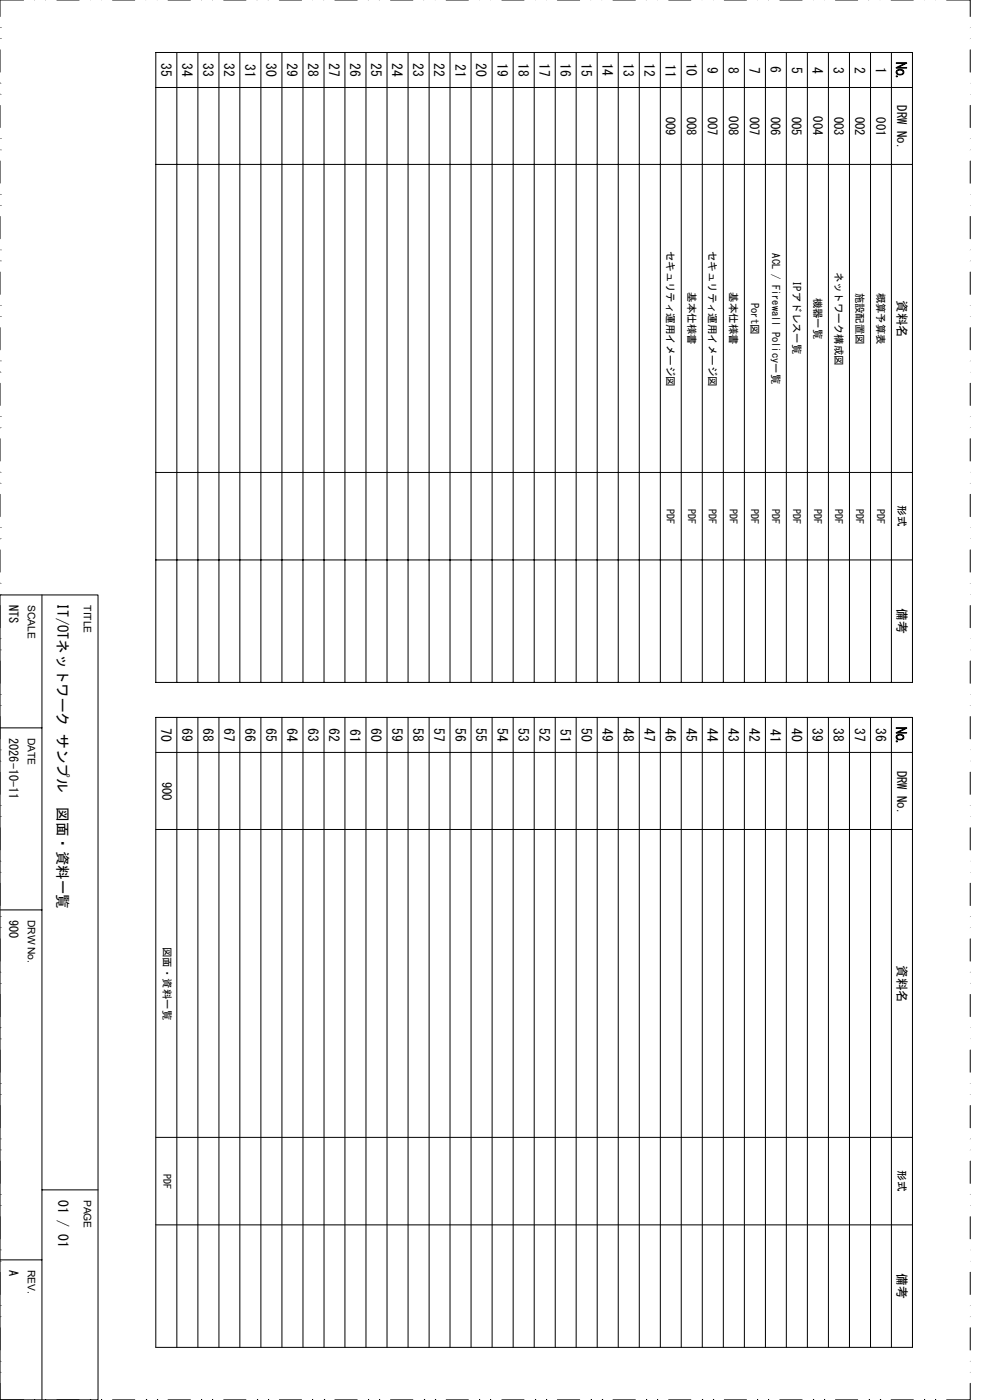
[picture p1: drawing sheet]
<svg xmlns="http://www.w3.org/2000/svg" width="297mm" height="420mm" viewBox="0 0 297 420" stroke-linecap="round" stroke-linejoin="round" font-family="sans-serif">
<g fill="none" stroke="#000" stroke-width=".3">
<path d="M0 14.9v6.7M7.1 0h-7.1v5M17.1 0h6.6M33.7 0h6.7M46.7 15.7h226.8v189h-226.8zM50.4 0h6.7M53 15.7v189M59.3 15.7v189M65.6 15.7v189M67.1 0h6.6M71.9 15.7v189M78.2 15.7v189"/>
<path d="M83.7 0h6.7M84.5 15.7v189M90.8 15.7v189M97.1 15.7v189M100.4 0h6.7M103.4 15.7v189M109.7 15.7v189M116 15.7v189M117.1 0h6.6M122.3 15.7v189M128.6 15.7v189M133.7 0h6.7"/>
<path d="M134.9 15.7v189M141.2 15.7v189M147.5 15.7v189M150.4 0h6.7M153.8 15.7v189M160.1 15.7v189M166.4 15.7v189M167 0h6.7M172.7 15.7v189M179 15.7v189M183.7 0h6.7M185.3 15.7v189"/>
<path d="M191.6 15.7v189M197.9 15.7v189M200.4 0h6.7M204.2 15.7v189M210.5 15.7v189M216.8 15.7v189M217.1 0h6.6M223.1 15.7v189M229.4 15.7v189M233.7 0h6.7M235.7 15.7v189M242 15.7v189"/>
<path d="M248.3 15.7v189M250.4 0h6.6M254.6 15.7v189M260.9 15.7v189M267.1 0h6.6M267.2 15.7v189M283.7 0h7.1v5M290.8 14.9v6.7M0 31.6v6.7M46.7 26.2h226.8M290.8 31.6v6.7M0 48.3v6.6"/>
<path d="M46.7 49.3h226.8M290.8 48.3v6.6M0 64.9v6.7M290.8 64.9v6.7M0 81.6v6.7M0 98.3v6.6M290.8 81.6v6.7M290.8 98.3v6.6M0 115v6.6M290.8 115v6.6M0 131.6v6.7M290.8 131.6v6.7"/>
<path d="M0 148.3v6.7M46.7 141.7h226.8M290.8 148.3v6.7M0 178.5h29.4v241.4h-29.4zM0 165v6.6M12.6 178.5v241.4M46.7 168h226.8M290.8 165v6.6M0 181.7v6.6M0 198.3v6.7M290.8 181.7v6.6M290.8 198.3v6.7"/>
<path d="M0 218.4h12.6M0 215v6.7M46.7 215.2h226.8v189h-226.8zM53 215.2v189M59.3 215.2v189M65.6 215.2v189M71.9 215.2v189M78.2 215.2v189M84.5 215.2v189M90.8 215.2v189M97.1 215.2v189M103.4 215.2v189"/>
<path d="M109.7 215.2v189M116 215.2v189M122.3 215.2v189M128.6 215.2v189M134.9 215.2v189M141.2 215.2v189M147.5 215.2v189M153.8 215.2v189M160.1 215.2v189M166.4 215.2v189M172.7 215.2v189M179 215.2v189"/>
<path d="M185.3 215.2v189M191.6 215.2v189M197.9 215.2v189M204.2 215.2v189M210.5 215.2v189M216.8 215.2v189M223.1 215.2v189M229.4 215.2v189M235.7 215.2v189M242 215.2v189M248.3 215.2v189M254.6 215.2v189"/>
<path d="M260.9 215.2v189M267.2 215.2v189M290.8 215v6.7M0 231.6v6.7M46.7 225.7h226.8M290.8 231.6v6.7M0 248.3v6.7M46.7 248.8h226.8M290.8 248.3v6.7M0 273h12.6M0 265v6.7M290.8 265v6.7"/>
<path d="M0 281.6v6.7M0 298.3v6.7M290.8 281.6v6.7M290.8 298.3v6.7M0 315v6.6M290.8 315v6.6M0 331.6v6.7M290.8 331.6v6.7M0 348.3v6.7M12.6 357h16.8M46.7 341.2h226.8M290.8 348.3v6.7"/>
<path d="M0 378h12.6M0 365v6.6M46.7 367.5h226.8M290.8 365v6.6M0 381.7v6.6M0 398.3v6.7M290.8 381.7v6.6M290.8 398.3v6.7M0 415v4.9h7.1M17.1 419.9h6.6M33.7 419.9h6.7M50.4 419.9h6.7"/>
<path d="M67.1 419.9h6.6M83.7 419.9h6.7M100.4 419.9h6.7M117.1 419.9h6.6M133.7 419.9h6.7M150.4 419.9h6.7M167 419.9h6.7M183.7 419.9h6.7M200.4 419.9h6.7M217.1 419.9h6.6M233.7 419.9h6.7M250.4 419.9h6.6"/>
<path d="M267.1 419.9h6.6M290.8 415v4.9h-7.1"/>
</g>
<g fill="#000" stroke="#000" stroke-width=".3">
<path d="M268.6 18.8l3.1 .2h-3.1z" fill-rule="evenodd"/>
<path d="M268.6 20.3l2.6-1.3h.5l-2.5 1.2z" fill-rule="evenodd"/>
<path d="M268.6 22.8h.3v.2h-.3z" fill-rule="evenodd"/>
<path d="M268.8 21.1l.7-.3 .9 .1 .3 .3v.5a1.04 1.04 0 0 0-1-.7 1.04 1.04 0 0 0-.9 .7l-.1 .4-.1-.5z" fill-rule="evenodd"/>
<path d="M268.8 21.7a1.06 1.06 0 0 0 .9 .6 1.06 1.06 0 0 0 1-.6v-.5a.93 .93 0 0 1-.1 1.1 .93 .93 0 0 1-1.1 .1l-.8-.3z" fill-rule="evenodd"/>
<path d="M268.6 20.3l3.1-.1v.2h-3.1z" fill-rule="evenodd"/>
<path d="M268.6 218.3h3.1v.2h-3.1z" fill-rule="evenodd"/>
<path d="M268.6 219.8l2.6-1.3h.5l-2.5 1.3z" fill-rule="evenodd"/>
<path d="M268.6 219.8h3.1v.1z" fill-rule="evenodd"/>
<path d="M268.6 222.2h.3v.3h-.3z" fill-rule="evenodd"/>
<path d="M268.8 220.6l.5-.3 1 .1 .4 .2v.5a1.06 1.06 0 0 0-1-.6 1.06 1.06 0 0 0-.9 .6l-.1 .5-.1-.5z" fill-rule="evenodd"/>
<path d="M268.8 221.1a1.06 1.06 0 0 0 .9 .7 1.06 1.06 0 0 0 1-.7v-.5a.97 .97 0 0 1-.2 1.2 .97 .97 0 0 1-1.2 .1l-.6-.3z" fill-rule="evenodd"/>
</g>
<text font-size="4.4" x="17.3" y="180.9" transform="rotate(90 17.3 180.9)">IT/OTネットワーク サンプル　図面・資料一覧</text>
<g font-size="4.1">
<text x="48.3" y="19" transform="rotate(90 48.3 19)">35</text>
<text x="54.6" y="18.9" transform="rotate(90 54.6 18.9)">34</text>
<text x="60.9" y="19" transform="rotate(90 60.9 19)">33</text>
<text x="67.2" y="19" transform="rotate(90 67.2 19)">32</text>
<text x="73.5" y="19.3" transform="rotate(90 73.5 19.3)">31</text>
<text x="79.8" y="18.9" transform="rotate(90 79.8 18.9)">30</text>
<text x="86.1" y="19" transform="rotate(90 86.1 19)">29</text>
<text x="92.4" y="18.9" transform="rotate(90 92.4 18.9)">28</text>
<text x="98.7" y="19" transform="rotate(90 98.7 19)">27</text>
<text x="105" y="19" transform="rotate(90 105 19)">26</text>
<text x="111.3" y="19" transform="rotate(90 111.3 19)">25</text>
<text x="117.6" y="18.9" transform="rotate(90 117.6 18.9)">24</text>
<text x="123.9" y="19" transform="rotate(90 123.9 19)">23</text>
<text x="130.2" y="19" transform="rotate(90 130.2 19)">22</text>
<text x="136.5" y="19.2" transform="rotate(90 136.5 19.2)">21</text>
<text x="142.7" y="18.9" transform="rotate(90 142.7 18.9)">20</text>
<text x="149.1" y="18.8" transform="rotate(90 149.1 18.8)">19</text>
<text x="155.4" y="18.8" transform="rotate(90 155.4 18.8)">18</text>
<text x="161.7" y="18.9" transform="rotate(90 161.7 18.9)">17</text>
<text x="168" y="18.8" transform="rotate(90 168 18.8)">16</text>
<text x="174.3" y="18.8" transform="rotate(90 174.3 18.8)">15</text>
<text x="180.6" y="18.8" transform="rotate(90 180.6 18.8)">14</text>
<text x="186.9" y="18.8" transform="rotate(90 186.9 18.8)">13</text>
<text x="193.2" y="18.8" transform="rotate(90 193.2 18.8)">12</text>
<text x="199.5" y="19.1" transform="rotate(90 199.5 19.1)">11</text>
<text x="205.8" y="18.8" transform="rotate(90 205.8 18.8)">10</text>
<text x="212.1" y="20" transform="rotate(90 212.1 20)">9</text>
<text x="218.4" y="20" transform="rotate(90 218.4 20)">8</text>
<text x="224.7" y="20" transform="rotate(90 224.7 20)">7</text>
<text x="231" y="19.9" transform="rotate(90 231 19.9)">6</text>
<text x="237.3" y="20" transform="rotate(90 237.3 20)">5</text>
<text x="243.5" y="20" transform="rotate(90 243.5 20)">4</text>
<text x="249.8" y="20" transform="rotate(90 249.8 20)">3</text>
<text x="256.2" y="20" transform="rotate(90 256.2 20)">2</text>
<text x="262.5" y="20.1" transform="rotate(90 262.5 20.1)">1</text>
<text x="48.3" y="218.4" transform="rotate(90 48.3 218.4)">70</text>
<text x="54.6" y="218.4" transform="rotate(90 54.6 218.4)">69</text>
<text x="60.9" y="218.4" transform="rotate(90 60.9 218.4)">68</text>
<text x="67.2" y="218.4" transform="rotate(90 67.2 218.4)">67</text>
<text x="73.5" y="218.4" transform="rotate(90 73.5 218.4)">66</text>
<text x="79.8" y="218.4" transform="rotate(90 79.8 218.4)">65</text>
<text x="86.1" y="218.4" transform="rotate(90 86.1 218.4)">64</text>
<text x="92.4" y="218.4" transform="rotate(90 92.4 218.4)">63</text>
<text x="98.7" y="218.4" transform="rotate(90 98.7 218.4)">62</text>
<text x="105" y="218.7" transform="rotate(90 105 218.7)">61</text>
<text x="111.3" y="218.4" transform="rotate(90 111.3 218.4)">60</text>
<text x="117.6" y="218.4" transform="rotate(90 117.6 218.4)">59</text>
<text x="123.9" y="218.4" transform="rotate(90 123.9 218.4)">58</text>
<text x="130.2" y="218.5" transform="rotate(90 130.2 218.5)">57</text>
<text x="136.5" y="218.4" transform="rotate(90 136.5 218.4)">56</text>
<text x="142.7" y="218.4" transform="rotate(90 142.7 218.4)">55</text>
<text x="149.1" y="218.4" transform="rotate(90 149.1 218.4)">54</text>
<text x="155.4" y="218.4" transform="rotate(90 155.4 218.4)">53</text>
<text x="161.7" y="218.4" transform="rotate(90 161.7 218.4)">52</text>
<text x="168" y="218.7" transform="rotate(90 168 218.7)">51</text>
<text x="174.3" y="218.4" transform="rotate(90 174.3 218.4)">50</text>
<text x="180.6" y="218.5" transform="rotate(90 180.6 218.5)">49</text>
<text x="186.9" y="218.5" transform="rotate(90 186.9 218.5)">48</text>
<text x="193.2" y="218.5" transform="rotate(90 193.2 218.5)">47</text>
<text x="199.5" y="218.5" transform="rotate(90 199.5 218.5)">46</text>
<text x="205.8" y="218.5" transform="rotate(90 205.8 218.5)">45</text>
<text x="212.1" y="218.4" transform="rotate(90 212.1 218.4)">44</text>
<text x="218.4" y="218.5" transform="rotate(90 218.4 218.5)">43</text>
<text x="224.7" y="218.5" transform="rotate(90 224.7 218.5)">42</text>
<text x="231" y="218.8" transform="rotate(90 231 218.8)">41</text>
<text x="237.3" y="218.4" transform="rotate(90 237.3 218.4)">40</text>
<text x="243.5" y="218.4" transform="rotate(90 243.5 218.4)">39</text>
<text x="249.8" y="218.4" transform="rotate(90 249.8 218.4)">38</text>
<text x="256.2" y="218.5" transform="rotate(90 256.2 218.5)">37</text>
<text x="262.5" y="218.4" transform="rotate(90 262.5 218.4)">36</text>
<text x="17.4" y="360" transform="rotate(90 17.4 360)">01 / 01</text>
</g>
<text font-size="3.9" x="218.4" y="34.9" transform="rotate(90 218.4 34.9)">008</text>
<g font-size="3.8">
<text x="199.6" y="35" transform="rotate(90 199.6 35)">009</text>
<text x="205.9" y="35" transform="rotate(90 205.9 35)">008</text>
<text x="212.2" y="35" transform="rotate(90 212.2 35)">007</text>
<text x="224.7" y="35" transform="rotate(90 224.7 35)">007</text>
<text x="231.1" y="35" transform="rotate(90 231.1 35)">006</text>
<text x="237.4" y="35" transform="rotate(90 237.4 35)">005</text>
<text x="243.7" y="34.9" transform="rotate(90 243.7 34.9)">004</text>
<text x="250" y="35" transform="rotate(90 250 35)">003</text>
<text x="256.3" y="35" transform="rotate(90 256.3 35)">002</text>
<text x="262.5" y="35.2" transform="rotate(90 262.5 35.2)">001</text>
<text x="268.9" y="31.6" transform="rotate(90 268.9 31.6)">DRW No.</text>
<text x="268.9" y="90" transform="rotate(90 268.9 90)">資料名</text>
<text x="268.9" y="182.5" transform="rotate(90 268.9 182.5)">備考</text>
<text x="268.9" y="231.1" transform="rotate(90 268.9 231.1)">DRW No.</text>
<text x="48.6" y="234.5" transform="rotate(90 48.6 234.5)">900</text>
<text x="268.9" y="289.5" transform="rotate(90 268.9 289.5)">資料名</text>
<text x="268.9" y="382" transform="rotate(90 268.9 382)">備考</text>
</g>
<g font-size="3.7">
<text x="2.7" y="181.5" transform="rotate(90 2.7 181.5)">NTS</text>
<text x="2.7" y="221.3" transform="rotate(90 2.7 221.3)">2026-10-11</text>
<text x="2.7" y="275.9" transform="rotate(90 2.7 275.9)">900</text>
<text x="2.7" y="381" transform="rotate(90 2.7 381)">A</text>
</g>
<g font-size="3.3">
<text x="269.2" y="151.6" transform="rotate(90 269.2 151.6)">形式</text>
<text x="269.2" y="351.1" transform="rotate(90 269.2 351.1)">形式</text>
</g>
<g font-size="3.1">
<text x="199.9" y="75.2" transform="rotate(90 199.9 75.2)">セキュリティ運用イメージ図</text>
<text x="212.5" y="75.2" transform="rotate(90 212.5 75.2)">セキュリティ運用イメージ図</text>
<text x="231.4" y="76" transform="rotate(90 231.4 76)">ACL / Firewall Policy一覧</text>
<text x="250.3" y="81.4" transform="rotate(90 250.3 81.4)">ネットワーク構成図</text>
<text x="206.2" y="87.7" transform="rotate(90 206.2 87.7)">基本仕様書</text>
<text x="218.8" y="87.7" transform="rotate(90 218.8 87.7)">基本仕様書</text>
<text x="237.7" y="84.4" transform="rotate(90 237.7 84.4)">IPアドレス一覧</text>
<text x="244.1" y="89.3" transform="rotate(90 244.1 89.3)">機器一覧</text>
<text x="256.6" y="87.8" transform="rotate(90 256.6 87.8)">施設配置図</text>
<text x="262.9" y="87.8" transform="rotate(90 262.9 87.8)">概算予算表</text>
<text x="225.1" y="90.9" transform="rotate(90 225.1 90.9)">Port図</text>
<text x="8.3" y="181.5" transform="rotate(90 8.3 181.5)">SCALE</text>
<text x="25.1" y="181.6" transform="rotate(90 25.1 181.6)">TITLE</text>
<text x="8.3" y="221.3" transform="rotate(90 8.3 221.3)">DATE</text>
<text x="8.3" y="275.9" transform="rotate(90 8.3 275.9)">DRW No.</text>
<text x="49" y="284.1" transform="rotate(90 49 284.1)">図面・資料一覧</text>
<text x="25.1" y="359.9" transform="rotate(90 25.1 359.9)">PAGE</text>
<text x="8.3" y="380.9" transform="rotate(90 8.3 380.9)">REV.</text>
</g>
<g font-size="3">
<text x="199.9" y="152.6" transform="rotate(90 199.9 152.6)">PDF</text>
<text x="206.2" y="152.6" transform="rotate(90 206.2 152.6)">PDF</text>
<text x="212.5" y="152.6" transform="rotate(90 212.5 152.6)">PDF</text>
<text x="218.8" y="152.6" transform="rotate(90 218.8 152.6)">PDF</text>
<text x="225.1" y="152.6" transform="rotate(90 225.1 152.6)">PDF</text>
<text x="231.4" y="152.6" transform="rotate(90 231.4 152.6)">PDF</text>
<text x="237.7" y="152.6" transform="rotate(90 237.7 152.6)">PDF</text>
<text x="244" y="152.6" transform="rotate(90 244 152.6)">PDF</text>
<text x="250.3" y="152.6" transform="rotate(90 250.3 152.6)">PDF</text>
<text x="256.6" y="152.6" transform="rotate(90 256.6 152.6)">PDF</text>
<text x="262.9" y="152.6" transform="rotate(90 262.9 152.6)">PDF</text>
<text x="49" y="352.2" transform="rotate(90 49 352.2)">PDF</text>
</g>
</svg>
